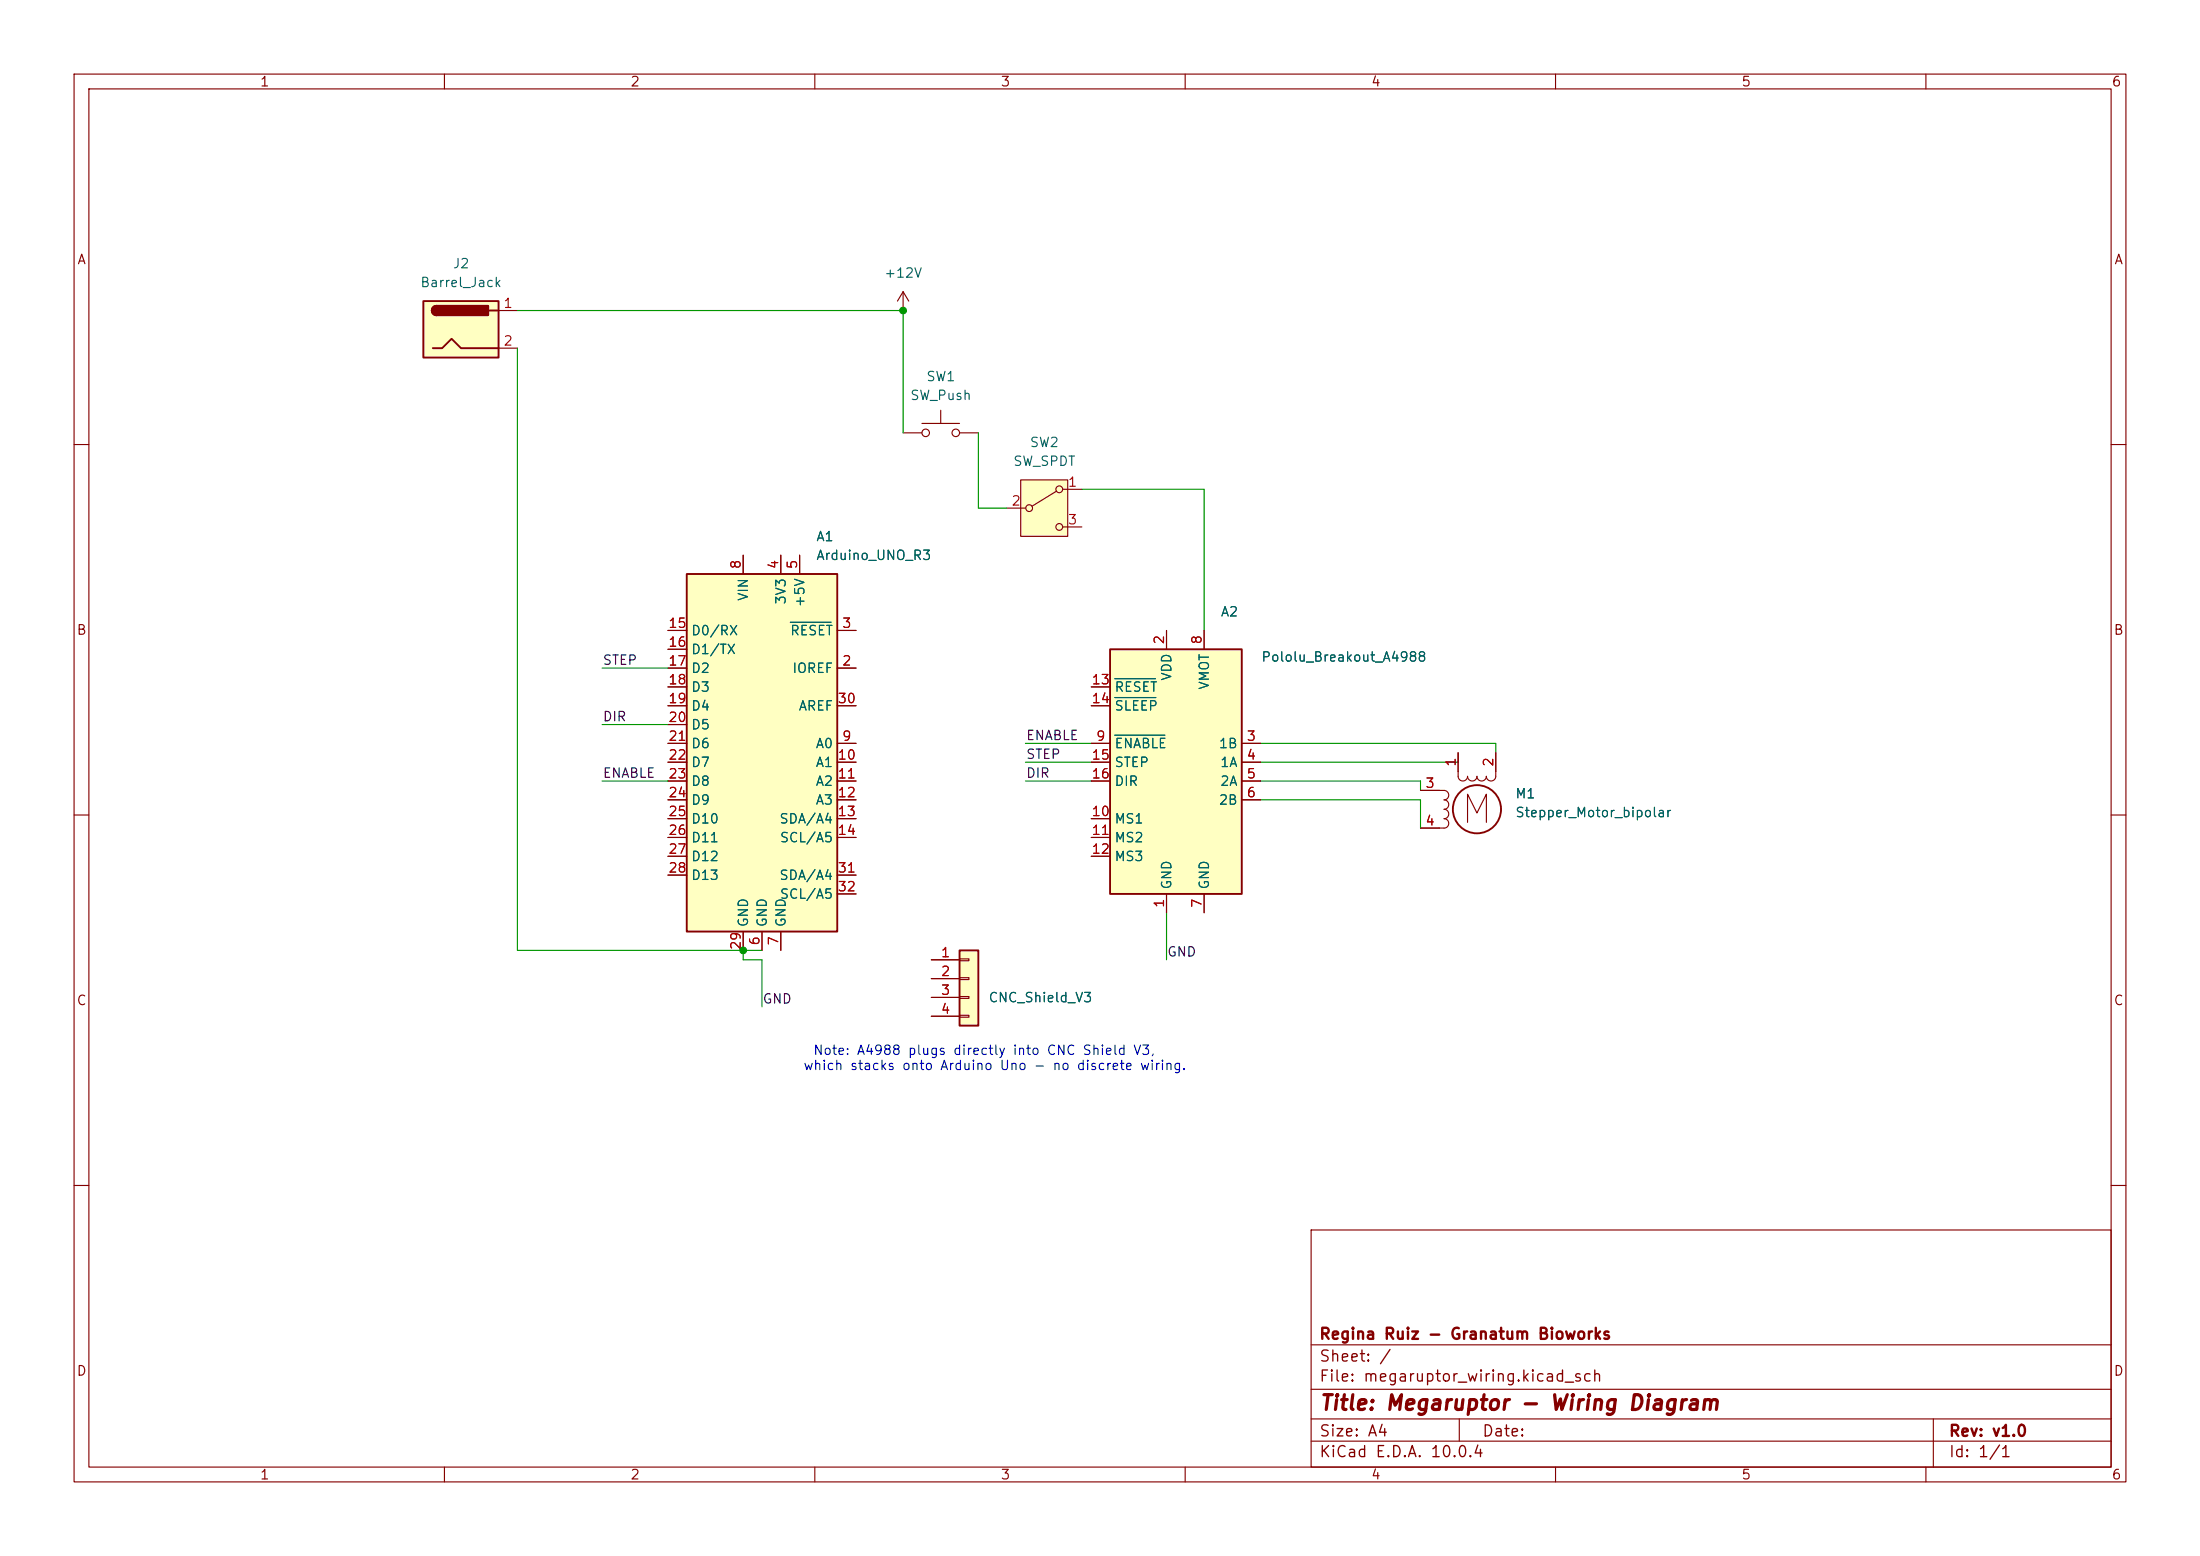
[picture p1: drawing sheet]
<svg xmlns="http://www.w3.org/2000/svg" width="297mm" height="210mm" viewBox="0 0 297 210" stroke-linecap="round" stroke-linejoin="round" font-family="sans-serif">
<g fill="none" stroke="#840000" stroke-width=".15">
<path d="M10 10h277v190h-277zM12 12h273v186h-273zM60 10v2M110 10v2M160 10v2M210 10v2M260 10v2M10 60h2M285 60h2M10 110h2M285 110h2M10 160h2"/>
<path d="M177 166h108v32h-108zM285 160h2M60 198v2M110 198v2M160 198v2M177 194.5h108M177 191.5h108M177 187.5h108M177 181.5h108M197 191.5v3M210 198v2M260 198v2"/>
<path d="M261 191.5v6.5"/>
</g>
<path d="M129.5 128.3h2.6v10.1h-2.6z" fill="#ffffc2"/>
<g fill="none" stroke="#840000" stroke-width=".25">
<path d="M129.5 128.3h2.6v10.1h-2.6z"/>
<circle cx="199.4" cy="109.2" r="3.3"/>
</g>
<g fill="none" stroke="#840000" stroke-width=".15">
<path d="M191.8 106.7h3.1a.64 .64 0 0 1 .7 .6 .64 .64 0 0 1-.7 .7M191.8 111.8h3.1M194.9 108a.64 .64 0 0 1 .7 .6 .64 .64 0 0 1-.7 .6 .63 .63 0 0 1 .7 .7 .63 .63 0 0 1-.7 .6 .63 .63 0 0 1 .7 .6 .63 .63 0 0 1-.7 .7M196.8 101.6v3.2a.64 .64 0 0 0 .7 .6 .64 .64 0 0 0 .6-.6 .64 .64 0 0 0 .7 .6 .64 .64 0 0 0 .6-.6 .64 .64 0 0 0 .6 .6 .64 .64 0 0 0 .7-.6 .64 .64 0 0 0 .6 .6 .64 .64 0 0 0 .6-.6v-3.2M198.1 111v-3.8l1.3 2.5 1.3-2.5v3.8M125.7 129.5h3.8M125.7 132.1h3.8M125.7 134.6h3.8M125.7 137.2h3.8M129.5 129.4h1.3v.3h-1.3zM129.5 132h1.3v.2h-1.3zM129.5 134.5h1.3v.2h-1.3z"/>
<path d="M129.5 137h1.3v.3h-1.3z"/>
</g>
<path d="M149.9 87.6h17.7v33.1h-17.7z" fill="#ffffc2"/>
<path d="M149.9 87.6h17.7v33.1h-17.7z" fill="none" stroke="#840000" stroke-width=".25"/>
<g fill="none" stroke="#840000" stroke-width=".15">
<path d="M147.3 92.7h2.6M147.3 95.3h2.6M157.5 85.1v2.5M162.6 85.1v2.5M147.3 100.3h2.6M147.3 102.9h2.6M147.3 105.4h2.6M147.3 110.5h2.6M147.3 113h2.6M147.3 115.6h2.6M167.6 100.3h2.6M167.6 102.9h2.6"/>
<path d="M167.6 105.4h2.6M167.6 108h2.6M157.5 120.7v2.5M162.6 120.7v2.5"/>
</g>
<path d="M150.5 99.2h6.8M150.5 91.6h5.5M150.5 94.1h5.5" fill="none" stroke="#006464" stroke-width=".15"/>
<path d="M92.7 77.5h20.3v48.2h-20.3z" fill="#ffffc2"/>
<path d="M92.7 77.5h20.3v48.2h-20.3z" fill="none" stroke="#840000" stroke-width=".25"/>
<g fill="none" stroke="#840000" stroke-width=".15">
<path d="M100.3 74.9v2.6M105.4 74.9v2.6M107.9 74.9v2.6M90.2 90.2h2.5M90.2 85.1h2.5M90.2 87.6h2.5M90.2 92.7h2.5M90.2 95.3h2.5M90.2 97.8h2.5M113 90.2h2.6M113 85.1h2.6M113 95.3h2.6"/>
<path d="M90.2 100.3h2.5M90.2 102.9h2.5M90.2 105.4h2.5M90.2 108h2.5M90.2 110.5h2.5M90.2 113h2.5M90.2 115.6h2.5M90.2 118.1h2.5M113 100.3h2.6M113 102.9h2.6M113 105.4h2.6M113 108h2.6"/>
<path d="M113 110.5h2.6M113 113h2.6M113 118.1h2.6M100.3 125.7v2.6M102.9 125.7v2.6M105.4 125.7v2.6M113 120.7h2.6"/>
</g>
<path d="M106.7 84h5.5" fill="none" stroke="#006464" stroke-width=".15"/>
<path d="M57.1 40.6h10.2v7.7h-10.2z" fill="#ffffc2"/>
<path d="M57.1 40.6h10.2v7.7h-10.2zM58.4 47h1.3l1.3-1.3 1.2 1.3h5.1M58.9 41.3a.64 .64 0 0 0-.6 .6 .64 .64 0 0 0 .6 .6M66 41.9h1.3" fill="none" stroke="#840000" stroke-width=".25"/>
<g fill="#840000" stroke="#840000" stroke-width=".25">
<path d="M58.5 41.5l.4-.2v1.2a.63 .63 0 0 1-.6-.3 .63 .63 0 0 1 .2-.7z"/>
<path d="M58.9 41.3h7v1.2h-7z"/>
</g>
<path d="M67.3 41.9h2.5M67.3 47h2.5" fill="none" stroke="#840000" stroke-width=".15"/>
<path d="M137.8 64.8h6.3v7.6h-6.3z" fill="#ffffc2"/>
<g fill="none" stroke="#840000" stroke-width=".15">
<path d="M121.9 39.4l-.7 1.2M121.9 39.4l.8 1.2M121.9 39.4v2.5M121.9 41.9h.1M121.9 58.4h2.6M124.5 57.2h5M127 55.4v1.8M129.5 58.4h2.6M100.3 74.9v2.6M105.4 74.9v2.6M107.9 74.9v2.6M135.9 68.6h2.5"/>
<path d="M137.8 64.8h6.3v7.6h-6.3zM142.6 66.3l-3.3 2M143.5 66h2.5M143.5 71.1h2.5M90.2 92.7h2.5M90.2 95.3h2.5M90.2 90.2h2.5M90.2 85.1h2.5M90.2 87.6h2.5M90.2 97.8h2.5M113 95.3h2.6M113 90.2h2.6"/>
<path d="M113 85.1h2.6M147.3 92.7h2.6M147.3 95.3h2.6M157.5 85.1v2.5M162.6 85.1v2.5M90.2 100.3h2.5M90.2 102.9h2.5M90.2 105.4h2.5M90.2 108h2.5M90.2 110.5h2.5M90.2 113h2.5M90.2 115.6h2.5"/>
<path d="M90.2 118.1h2.5M113 100.3h2.6M113 102.9h2.6M113 105.4h2.6M113 108h2.6M113 110.5h2.6M113 113h2.6M113 118.1h2.6M147.3 100.3h2.6M147.3 102.9h2.6M147.3 105.4h2.6M147.3 110.5h2.6"/>
<path d="M147.3 113h2.6M147.3 115.6h2.6M167.6 100.3h2.6M167.6 102.9h2.6M167.6 105.4h2.6M167.6 108h2.6M191.8 106.7h2.5M191.8 111.8h2.5M196.8 101.6v2.5M201.9 101.6v2.5M100.3 125.7v2.6M102.9 125.7v2.6"/>
<path d="M105.4 125.7v2.6M113 120.7h2.6M125.7 129.5h3.8M125.7 132.1h3.8M125.7 134.6h3.8M125.7 137.2h3.8M157.5 120.7v2.5M162.6 120.7v2.5"/>
<circle cx="125" cy="58.4" r=".51"/>
<circle cx="129" cy="58.4" r=".51"/>
<circle cx="138.9" cy="68.6" r=".46"/>
<circle cx="143" cy="71.1" r=".46"/>
<circle cx="143" cy="66" r=".46"/>
</g>
<g fill="none" stroke="#009600" stroke-width=".15">
<path d="M69.8 41.9h52.1v16.5M69.8 47v81.3h33.1M132.1 58.4v10.2h3.8M146 66h16.6v19.1M81.3 90.2h8.9M81.3 97.8h8.9M81.3 105.4h8.9M138.4 100.3h8.9M138.4 105.4h8.9M138.4 102.9h8.9M170.2 108h21.6v3.8M170.2 100.3h31.7v1.3"/>
<path d="M170.2 105.4h21.6v1.3M196.8 101.6v1.3h-26.6M100.3 128.3v1.2h2.6v6.4M157.5 123.2v6.3"/>
</g>
<path d="M106.7 84h5.5M150.5 99.2h6.8M150.5 91.6h5.5M150.5 94.1h5.5" fill="none" stroke="#006464" stroke-width=".15"/>
<g fill="#009600" stroke="#009600" stroke-width=".14">
<circle cx="100.3" cy="128.3" r=".46"/>
<circle cx="121.9" cy="41.9" r=".46"/>
</g>
<text font-size="2" fill="#840000" x="178" y="190.8">Title: Megaruptor - Wiring Diagram</text>
<g font-size="1.5" fill="#840000">
<text x="178" y="184.2">Sheet: /</text>
<text x="178" y="181.2">Regina Ruiz - Granatum Bioworks</text>
<text x="178" y="186.9">File: megaruptor_wiring.kicad_sch</text>
<text x="178" y="197.1">KiCad E.D.A. 10.0.4</text>
<text x="178" y="194.3">Size: A4</text>
<text x="200" y="194.3">Date:</text>
<text x="263" y="194.3">Rev: v1.0</text>
<text x="263" y="197.1">Id: 1/1</text>
</g>
<g font-size="1.3" fill="#840000">
<text x="35" y="12">1</text>
<text x="85" y="12">2</text>
<text x="135" y="12">3</text>
<text x="185" y="12">4</text>
<text x="235" y="12">5</text>
<text x="285" y="12">6</text>
<text x="10.3" y="36">A</text>
<text x="285.3" y="36">A</text>
<text x="10.3" y="86">B</text>
<text x="285.3" y="86">B</text>
<text x="10.3" y="136">C</text>
<text x="285.3" y="136">C</text>
<text x="10.3" y="186">D</text>
<text x="285.3" y="186">D</text>
<text x="35" y="200">1</text>
<text x="85" y="200">2</text>
<text x="135" y="200">3</text>
<text x="185" y="200">4</text>
<text x="235" y="200">5</text>
<text x="285" y="200">6</text>
</g>
<g font-size="1.3" fill="#006464">
<text x="56.7" y="39.1">Barrel_Jack</text>
<text x="61" y="36.5">J2</text>
<text x="119.3" y="37.8">+12V</text>
<text x="125" y="51.8">SW1</text>
<text x="122.8" y="54.3">SW_Push</text>
<text x="136.7" y="63.2">SW_SPDT</text>
<text x="138.9" y="60.7">SW2</text>
<text x="110.1" y="73.4">A1</text>
<text x="110.1" y="75.9">Arduino_UNO_R3</text>
<text x="101.3" y="81.2" transform="rotate(-90 101.3 81.2)">VIN</text>
<text x="106.4" y="81.7" transform="rotate(-90 106.4 81.7)">3V3</text>
<text x="108.9" y="82.1" transform="rotate(-90 108.9 82.1)">+5V</text>
<text x="164.7" y="83.5">A2</text>
<text x="93.2" y="86.1">D0/RX</text>
<text x="93.2" y="88.6">D1/TX</text>
<text x="106.6" y="86.1">RESET</text>
<text x="170.2" y="89.6">Pololu_Breakout_A4988</text>
<text x="93.2" y="91.1">D2</text>
<text x="93.2" y="93.7">D3</text>
<text x="106.9" y="91.1">IOREF</text>
<text x="150.4" y="93.7">RESET</text>
<text x="158.5" y="92" transform="rotate(-90 158.5 92)">VDD</text>
<text x="163.5" y="93.2" transform="rotate(-90 163.5 93.2)">VMOT</text>
<text x="93.2" y="96.2">D4</text>
<text x="93.2" y="98.8">D5</text>
<text x="93.2" y="101.3">D6</text>
<text x="107.7" y="96.2">AREF</text>
<text x="110" y="101.3">A0</text>
<text x="150.4" y="101.3">ENABLE</text>
<text x="150.4" y="96.2">SLEEP</text>
<text x="164.4" y="101.3">1B</text>
<text x="93.2" y="103.8">D7</text>
<text x="93.2" y="106.4">D8</text>
<text x="110" y="103.8">A1</text>
<text x="110" y="106.4">A2</text>
<text x="150.4" y="103.8">STEP</text>
<text x="150.4" y="106.4">DIR</text>
<text x="164.6" y="103.8">1A</text>
<text x="164.6" y="106.4">2A</text>
<text x="93.2" y="108.9">D9</text>
<text x="93.2" y="111.5">D10</text>
<text x="105.1" y="111.5">SDA/A4</text>
<text x="110" y="108.9">A3</text>
<text x="150.4" y="111.5">MS1</text>
<text x="164.4" y="108.9">2B</text>
<text x="204.5" y="108.1">M1</text>
<text x="204.5" y="110.6">Stepper_Motor_bipolar</text>
<text x="93.2" y="114">D11</text>
<text x="93.2" y="116.5">D12</text>
<text x="93.2" y="119.1">D13</text>
<text x="105.1" y="119.1">SDA/A4</text>
<text x="105.2" y="114">SCL/A5</text>
<text x="150.4" y="114">MS2</text>
<text x="150.4" y="116.5">MS3</text>
<text x="101.3" y="125.2" transform="rotate(-90 101.3 125.2)">GND</text>
<text x="103.8" y="125.2" transform="rotate(-90 103.8 125.2)">GND</text>
<text x="105.2" y="121.6">SCL/A5</text>
<text x="106.4" y="125.2" transform="rotate(-90 106.4 125.2)">GND</text>
<text x="158.5" y="120.1" transform="rotate(-90 158.5 120.1)">GND</text>
<text x="163.5" y="120.1" transform="rotate(-90 163.5 120.1)">GND</text>
<text x="133.4" y="135.6">CNC_Shield_V3</text>
</g>
<g font-size="1.3" fill="#a90000">
<text x="67.9" y="41.9">1</text>
<text x="67.9" y="47">2</text>
<text x="136.5" y="68.6">2</text>
<text x="144.1" y="66">1</text>
<text x="144.1" y="71.1">3</text>
<text x="100.3" y="76.9" transform="rotate(-90 100.3 76.9)">8</text>
<text x="105.4" y="76.9" transform="rotate(-90 105.4 76.9)">4</text>
<text x="107.9" y="76.9" transform="rotate(-90 107.9 76.9)">5</text>
<text x="90.1" y="85.1">15</text>
<text x="90.1" y="87.6">16</text>
<text x="113.6" y="85.1">3</text>
<text x="157.5" y="87.1" transform="rotate(-90 157.5 87.1)">2</text>
<text x="162.5" y="87.1" transform="rotate(-90 162.5 87.1)">8</text>
<text x="90.1" y="90.1">17</text>
<text x="90.1" y="92.7">18</text>
<text x="90.1" y="95.2">19</text>
<text x="113" y="95.2">30</text>
<text x="113.6" y="90.1">2</text>
<text x="147.3" y="92.7">13</text>
<text x="147.3" y="95.2">14</text>
<text x="90.1" y="97.8">20</text>
<text x="90.1" y="100.3">21</text>
<text x="113.6" y="100.3">9</text>
<text x="147.9" y="100.3">9</text>
<text x="168.2" y="100.3">3</text>
<text x="90.1" y="102.8">22</text>
<text x="90.1" y="105.4">23</text>
<text x="90.1" y="107.9">24</text>
<text x="113" y="102.8">10</text>
<text x="113" y="105.4">11</text>
<text x="113" y="107.9">12</text>
<text x="147.3" y="102.8">15</text>
<text x="147.3" y="105.4">16</text>
<text x="168.2" y="102.8">4</text>
<text x="168.2" y="105.4">5</text>
<text x="168.2" y="107.9">6</text>
<text x="192.3" y="106.7">3</text>
<text x="196.8" y="103.6" transform="rotate(-90 196.8 103.6)">1</text>
<text x="201.9" y="103.6" transform="rotate(-90 201.9 103.6)">2</text>
<text x="90.1" y="110.5">25</text>
<text x="90.1" y="113">26</text>
<text x="113" y="110.5">13</text>
<text x="113" y="113">14</text>
<text x="147.3" y="110.5">10</text>
<text x="147.3" y="113">11</text>
<text x="192.3" y="111.7">4</text>
<text x="90.1" y="115.5">27</text>
<text x="90.1" y="118.1">28</text>
<text x="113" y="118.1">31</text>
<text x="147.3" y="115.5">12</text>
<text x="113" y="120.6">32</text>
<text x="157.5" y="122.6" transform="rotate(-90 157.5 122.6)">1</text>
<text x="162.5" y="122.6" transform="rotate(-90 162.5 122.6)">7</text>
<text x="100.3" y="128.3" transform="rotate(-90 100.3 128.3)">29</text>
<text x="102.8" y="127.7" transform="rotate(-90 102.8 127.7)">6</text>
<text x="105.4" y="127.7" transform="rotate(-90 105.4 127.7)">7</text>
<text x="126.9" y="129.5">1</text>
<text x="126.9" y="132.1">2</text>
<text x="126.9" y="134.6">3</text>
<text x="126.9" y="137.1">4</text>
</g>
<g font-size="1.3" fill="#0f0f0f">
<text x="81.3" y="90">STEP</text>
<text x="81.3" y="97.7">DIR</text>
<text x="138.4" y="100.2">ENABLE</text>
<text x="81.3" y="105.3">ENABLE</text>
<text x="138.4" y="105.3">DIR</text>
<text x="138.4" y="102.7">STEP</text>
<text x="157.5" y="129.4">GND</text>
<text x="102.9" y="135.8">GND</text>
</g>
<g font-size="1.3" fill="#0000c2">
<text x="109.7" y="142.7">Note: A4988 plugs directly into CNC Shield V3,</text>
<text x="108.4" y="144.7">which stacks onto Arduino Uno - no discrete wiring.</text>
</g>
</svg>
